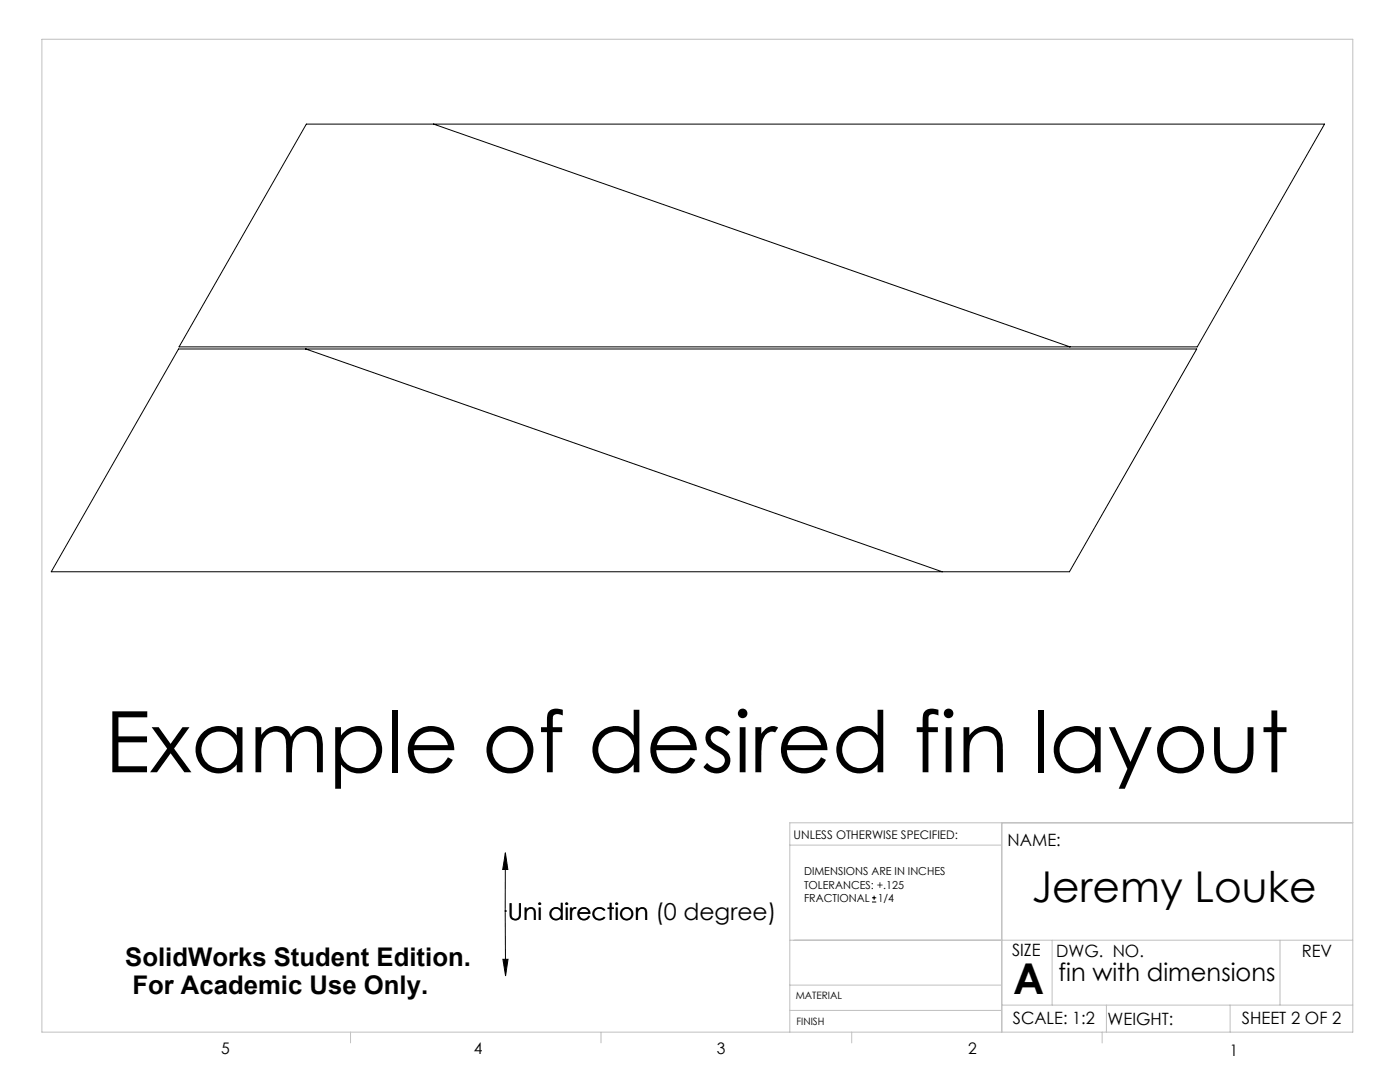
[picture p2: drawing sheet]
<svg xmlns="http://www.w3.org/2000/svg" width="279mm" height="216mm" viewBox="0 0 279 216" stroke-linecap="round" stroke-linejoin="round" font-family="sans-serif">
<path d="M61.1 24.8h203.2l-25.4 44.4h-203.2zM86.5 24.8l127 44.4M35.6 69.6h203.2l-25.4 44.5h-203.2zM61 69.6l127 44.5M100.9 170.2l-.1 11.6M100.9 170.2l.5 3.3h-1.1zM174 180h.9M174 179.1h.9M174.4 178.7v.9M100.4 191.4h1l-.5 3.3zM100.8 181.8h.1M100.8 181.8l.1 12.9" fill="none" stroke="#000" stroke-width=".2"/>
<g fill="none" stroke="#c0c0c0" stroke-width=".2">
<path d="M8.4 7.8h261.6v198.2h-261.6zM157.6 168.6h42.3M199.9 164.2v41.8M270 164.2h-112.4v41.8M157.6 187.6h112.4M157.6 196.6h42.3M210 187.6v13M255.4 187.6v13M70 206v2.1M119.9 206v2.1M157.6 201.6h42.3M170 206v2.1"/>
<path d="M199.9 200.6h70.1M220 206v2.1M220.8 200.6v5.4M245.5 200.6v5.4"/>
</g>
<path d="M100.4 191.4h1l-.5 3.3zM100.9 170.2l.5 3.3h-1.1z" fill="#000"/>
<text font-size="16.9" x="20.9" y="154.1">Example of desired fin layout</text>
<g font-size="8.5">
<text x="205.9" y="180">Jeremy Louke</text>
<text x="202.2" y="198.3">A</text>
</g>
<g font-size="5.1">
<text x="25" y="192.7">SolidWorks Student Edition.</text>
<text x="26.4" y="198.3">For Academic Use Only.</text>
</g>
<text font-size="4.9" x="211.3" y="195.7">fin with dimensions</text>
<g font-size="4.7">
<text x="101.4" y="183.6">Uni direction (0 degree)</text>
<text x="101.4" y="183.6">Uni direction</text>
</g>
<g font-size="3.4">
<text x="201.1" y="168.8">NAME:</text>
<text x="202" y="190.8">SIZE</text>
<text x="210.8" y="190.9">DWG. NO.</text>
<text x="259.8" y="191">REV</text>
<text x="202.1" y="204.4">SCALE: 1:2</text>
<text x="221" y="204.5">WEIGHT:</text>
<text x="247.8" y="204.4">SHEET 2 OF 2</text>
</g>
<g font-size="3.2">
<text x="44.2" y="210.4">5</text>
<text x="94.6" y="210.3">4</text>
<text x="143.1" y="210.4">3</text>
<text x="193.2" y="210.3">2</text>
<text x="245.4" y="210.6">1</text>
</g>
<text font-size="2.4" x="158.4" y="167.3">UNLESS OTHERWISE SPECIFIED:</text>
<g font-size="2.2">
<text x="160.5" y="174.7">DIMENSIONS ARE IN INCHES</text>
<text x="160.5" y="177.3">TOLERANCES: +.125</text>
<text x="160.5" y="180">FRACTIONAL</text>
<text x="175.2" y="180">1/4</text>
</g>
<g font-size="2">
<text x="158.8" y="199.3">MATERIAL</text>
<text x="159" y="204.4">FINISH</text>
</g>
</svg>
